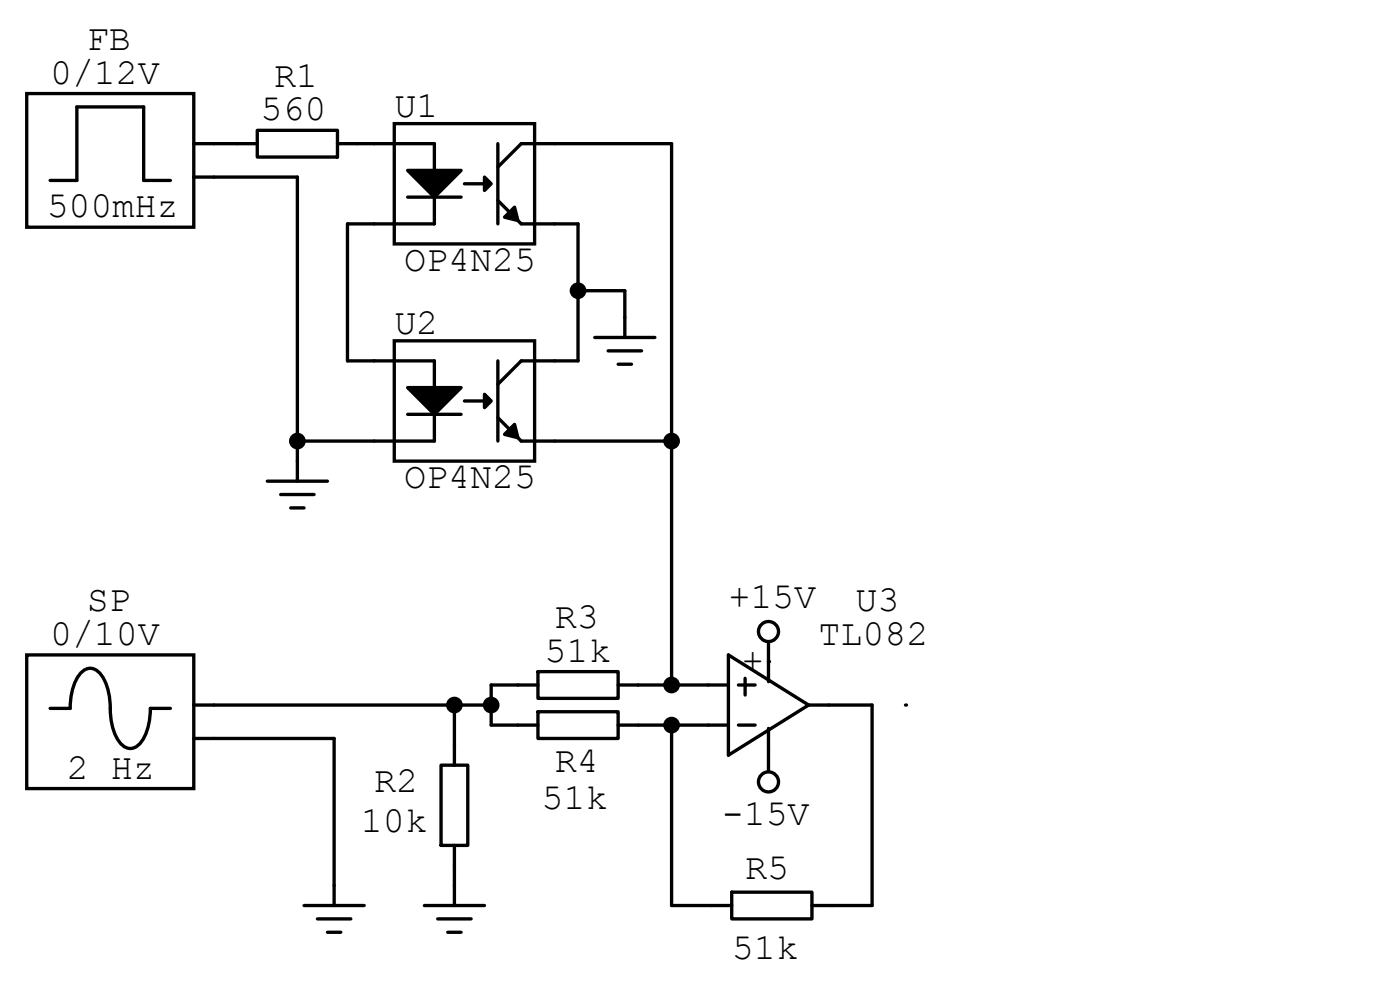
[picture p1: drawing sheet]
<svg xmlns="http://www.w3.org/2000/svg" width="297mm" height="210mm" viewBox="0 0 297 210" stroke-linecap="round" stroke-linejoin="round" font-family="sans-serif">
<g fill="none" stroke="#000" stroke-width=".71">
<path d="M63.1 97.8v4.3M56.7 102.1h12.8M59.5 104.9h7.1M61.7 107.7h2.8M154.5 138.9l17 10.7-17 10.6zM150.3 145.3h4.2M150.3 153.8h4.2M156.7 145.3h3.5M156.7 153.8h3.5M158.1 143.9v3.5M163 140.3v4.3M163 154.5v4.3"/>
<path d="M171.5 149.6h4.3M90 192.1h12.8M92.9 194.9h7M95 197.8h2.8M96.4 187.8v4.3"/>
</g>
<path d="M5.7 19.8h35.4v28.4h-35.4z" fill-rule="evenodd" fill="#fff" stroke="#000" stroke-width=".71"/>
<path d="M10.6 38.3h5.7v-15.6h14.2v15.6h5.7M41.1 30.5h4.3M41.1 37.6h4.3M126.2 71.6h12.7M129 74.4h7.1M131.1 77.3h2.9M132.6 67.3v4.3" fill="none" stroke="#000" stroke-width=".71"/>
<path d="M83.6 26.2h29.8v25.5h-29.8z" fill-rule="evenodd" fill="#fff" stroke="#000" stroke-width=".71"/>
<path d="M79.4 30.5h12.7v5.6M98.5 39h4.3M105.6 30.5v17M117.7 30.5h-7.1l-5 4.9M86.5 41.8h11.3M92.1 41.8v5.7h-12.7M105.6 42.5l5 5h7.1" fill="none" stroke="#000" stroke-width=".71"/>
<path d="M86.5 36.1h11.3l-5.7 5.7zM102.8 37.6l1.4 1.4-1.4 1.4zM109.2 43.9l.7 2.9-2.9-.7z" fill="#000" stroke="#000" stroke-width=".71"/>
<path d="M83.6 72.3h29.8v25.5h-29.8z" fill-rule="evenodd" fill="#fff" stroke="#000" stroke-width=".71"/>
<path d="M79.4 76.5h12.7v5.7M105.6 76.5v17.1M117.7 76.5h-7.1l-5 5M86.5 87.9h11.3M92.1 87.9v5.7h-12.7M98.5 85.1h4.3M105.6 88.6l5 5h7.1" fill="none" stroke="#000" stroke-width=".71"/>
<path d="M86.5 82.2h11.3l-5.7 5.7zM102.8 83.6l1.4 1.5-1.4 1.4zM109.2 90l.7 2.9-2.9-.8z" fill="#000" stroke="#000" stroke-width=".71"/>
<path d="M5.7 138.9h35.4v28.4h-35.4z" fill-rule="evenodd" fill="#fff" stroke="#000" stroke-width=".71"/>
<path d="M163 136.1v4.2M10.6 150.3h4.3a11 11 0 0 1 2.4-7.8 2.55 2.55 0 0 1 4.2 .6 12.5 12.5 0 0 1 1.9 7.2 11 11 0 0 0 2.5 7.7 2.55 2.55 0 0 0 4.1-.6 11.9 11.9 0 0 0 1.9-7.1h4.3M41.1 149.6h4.3M41.1 156.6h4.3M64.5 192.1h12.8M67.3 194.9h7.1M69.5 197.8h2.8M70.9 187.8v4.3" fill="none" stroke="#000" stroke-width=".71"/>
<circle cx="163" cy="134" r="2.13" fill="#fff" stroke="#000" stroke-width=".71"/>
<path d="M163 159.5v4.2" fill="none" stroke="#000" stroke-width=".71"/>
<circle cx="163" cy="165.9" r="2.13" fill="#fff" stroke="#000" stroke-width=".71"/>
<g fill="none" stroke="#000" stroke-width=".71">
<path d="M45.4 30.5h9.2M45.4 37.6h17.7v60.2M54.6 27.6h17v5.7h-17zM71.6 30.5h7.8M117.7 30.5h24.8v114.8M79.4 47.5h-5.7v29h5.7M117.7 47.5h4.9v29h-4.9M122.6 61.7h10v5.6M63.1 93.6h16.3M117.7 93.6h24.8M45.4 149.6h58.8M45.4 156.6h25.5v31.2"/>
<path d="M96.4 149.6v12.7M114.1 151h17v5.6h-17zM114.1 142.5h17v5.6h-17zM114.1 145.3h-9.9v8.5h9.9M131.1 153.8h19.2M131.1 145.3h19.2M142.5 153.8v38.3h12.7M163 158.8v.7M175.8 149.6h9.2v42.5h-12.8M93.6 162.3h5.6v17h-5.6zM96.4 179.3v8.5M155.2 189.2h17v5.7h-17z"/>
</g>
<g fill="#000">
<circle cx="163" cy="140.3" r=".35"/>
<circle cx="192.1" cy="149.6" r=".35"/>
</g>
<g fill="#000" stroke="#000" stroke-width=".71">
<circle cx="122.6" cy="61.7" r="1.42"/>
<circle cx="63.1" cy="93.6" r="1.42"/>
<circle cx="142.5" cy="93.6" r="1.42"/>
<circle cx="96.4" cy="149.6" r="1.42"/>
<circle cx="104.2" cy="149.6" r="1.42"/>
<circle cx="142.5" cy="145.3" r="1.42"/>
<circle cx="142.5" cy="153.8" r="1.42"/>
</g>
<g font-size="7.8">
<text x="18.4" y="10.6">FB</text>
<text x="10.6" y="17.7">0/12V</text>
<text x="58.1" y="18.5">R1</text>
<text x="55.3" y="25.5">560</text>
<text x="83.7" y="24.8">U1</text>
<text x="9.9" y="46.1">500mHz</text>
<text x="85.8" y="57.4">OP4N25</text>
<text x="83.7" y="70.9">U2</text>
<text x="85.8" y="103.5">OP4N25</text>
<text x="18.4" y="129.7">SP</text>
<text x="154.5" y="129">+15V</text>
<text x="181.5" y="129.7">U3</text>
<text x="10.6" y="136.8">0/10V</text>
<text x="117.7" y="133.3">R3</text>
<text x="173.7" y="136.8">TL082</text>
<text x="115.5" y="140.3">51k</text>
<text x="157.4" y="142.5">+</text>
<text x="14.2" y="165.1">2 Hz</text>
<text x="79.4" y="168">R2</text>
<text x="117.7" y="163.7">R4</text>
<text x="114.9" y="171.5">51k</text>
<text x="76.5" y="176.5">10k</text>
<text x="153.1" y="175.1">-15V</text>
<text x="158.1" y="186.4">R5</text>
<text x="155.2" y="203.5">51k</text>
</g>
</svg>
